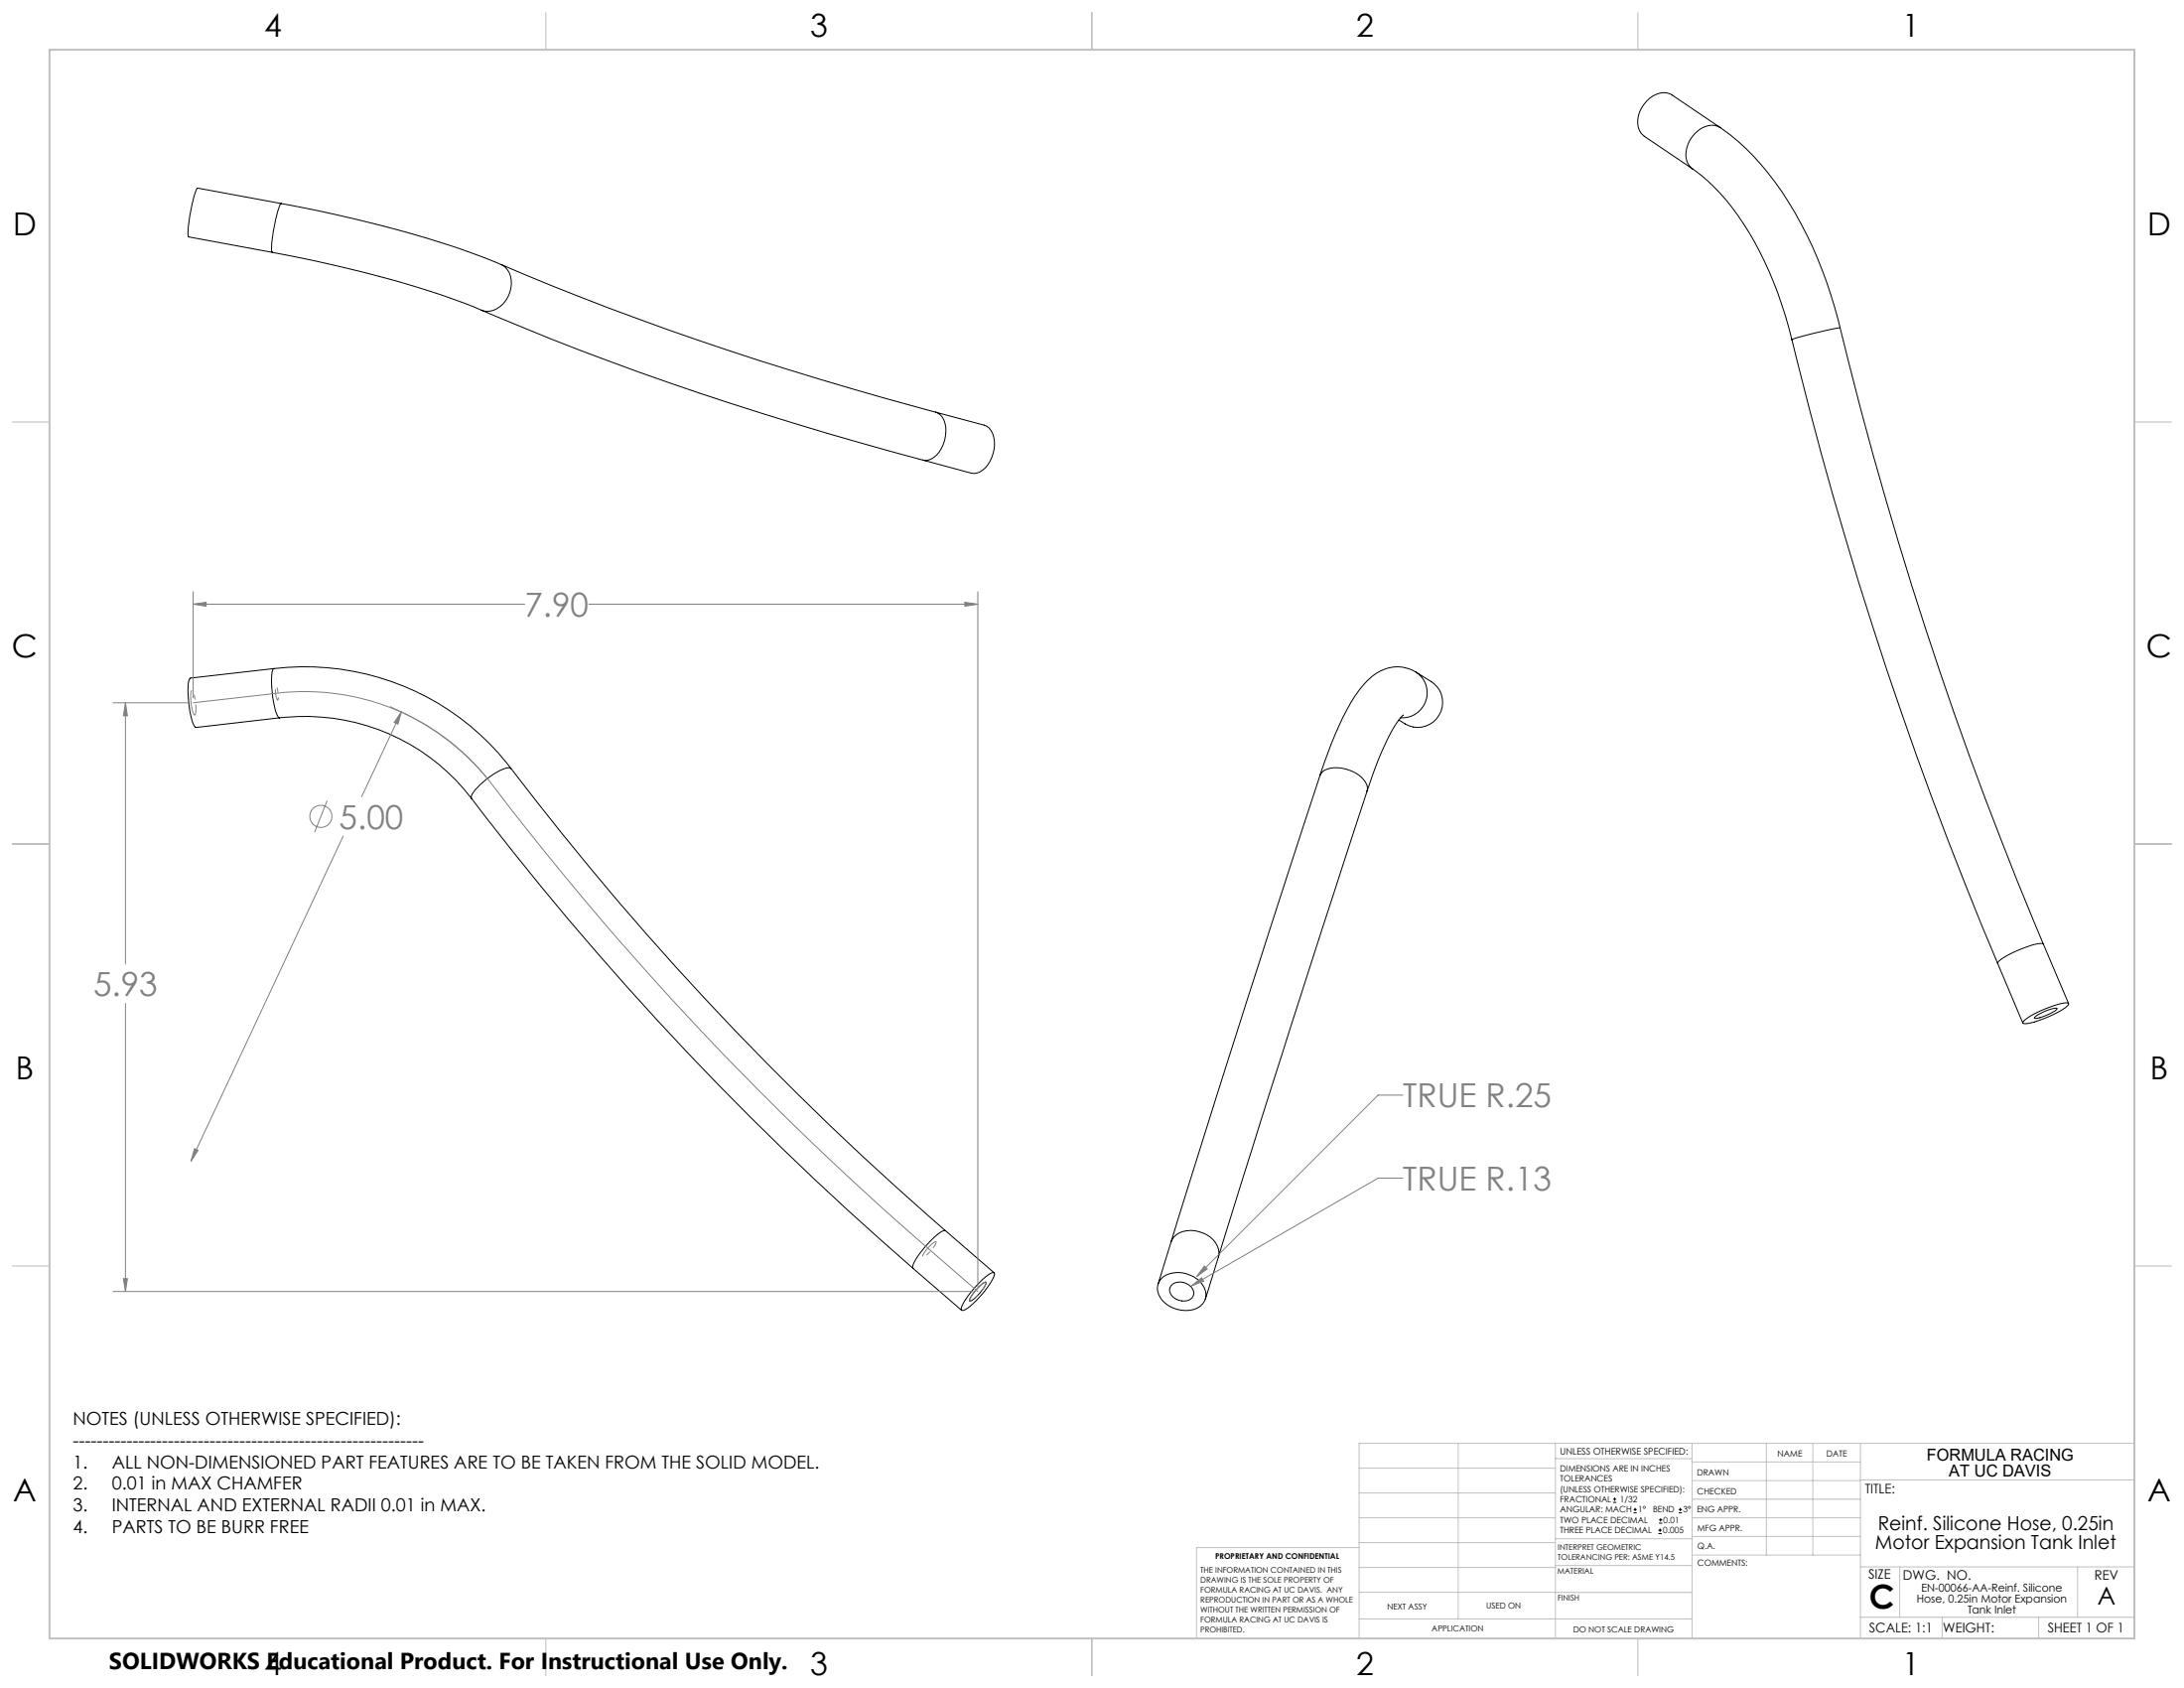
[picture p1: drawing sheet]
<svg xmlns="http://www.w3.org/2000/svg" width="559mm" height="432mm" viewBox="0 0 559 432" stroke-linecap="round" stroke-linejoin="round" font-family="sans-serif">
<g fill="none" stroke="#000" stroke-width=".25">
<path d="M440.2 32.6a5.3 5.3 0 0 0-6.6 1.6 7.2 7.2 0 0 0-1.8 7.5l1.2 1.5M72 52.1a306.1 306.1 0 0 1 52.9 14.2l3.3 1.4M72 52.1l-21.4-4a11.7 11.7 0 0 0-1.6 5 26.1 26.1 0 0 0-.8 7.4l21.5 4.1M72 52.1a11.7 11.7 0 0 0-1.7 5 17.4 17.4 0 0 0-.6 7.5M433 43.2a53.8 53.8 0 0 1 15.9 18.6 100.6 100.6 0 0 1 9.6 25.1M433 43.2l-12.3-8.3a5.1 5.1 0 0 1-1.2-6.3 7.1 7.1 0 0 1 7-4.8l1.3 .5 12.3 8.3a67.2 67.2 0 0 1 20.7 24.7 112.3 112.3 0 0 1 10 26.6M69.7 64.6a298.2 298.2 0 0 1 51.3 13.8l2.2 .9M123.2 79.3a814.7 814.7 0 0 0 112.9 38.4M128.2 67.7a811.6 811.6 0 0 0 111.2 37.7M128.2 67.7a5.2 5.2 0 0 1 2.5 6.1 6.8 6.8 0 0 1-6.2 5.9l-1.3-.4M458.5 86.9a1045.2 1045.2 0 0 0 52.6 159.6M470.8 83.9a1043.9 1043.9 0 0 0 58.5 172.8"/>
<path d="M470.8 83.9a77.8 77.8 0 0 0-12.3 3M239.4 105.4l12.4 3.4a3.9 3.9 0 0 1 2.6 3.9 8.7 8.7 0 0 1-3.7 8l-.7 .3h-1.5l-12.4-3.3M239.4 105.4a3.9 3.9 0 0 1 2.6 4 8.7 8.7 0 0 1-3.7 8l-1.5 .4-.7-.1M70.1 171a66.3 66.3 0 0 1 60.6 25.6M70.1 171l-21.6 2.6a17.4 17.4 0 0 0 .1 8.3l.6 2.7 .5 1.1 .4 .4 21.4-2.5M70.1 171a1.59 1.59 0 0 0-.6 1.5 24.7 24.7 0 0 0 1.6 10.7l.4 .4M362.3 171.9a6.4 6.4 0 0 1 2.5 7.4 6.4 6.4 0 0 1-6.4 4.3M71.5 183.6a53.7 53.7 0 0 1 49.2 20.7M130.7 196.6a787.8 787.8 0 0 0 111.2 118.2M130.7 196.6a1.13 1.13 0 0 0-1.3-.1 19.3 19.3 0 0 0-8.6 6.7l-.2 .5 .1 .6M337.7 198.4l-18.4 56.7-19.7 62.6M337.7 198.4a3.6 3.6 0 0 1 3.6-2 8.8 8.8 0 0 1 8.4 4.4l.1 1.6"/>
<path d="M357.9 184.2a7.3 7.3 0 0 0 7 1.5 6.4 6.4 0 0 0 4.2-5.2 6.4 6.4 0 0 0-2.9-6.1 16 16 0 0 0-7.3-3.7 10.9 10.9 0 0 0-9.9 4.3 57.1 57.1 0 0 0-9.2 17.4l-2.1 6M359 182.9h.1a18.8 18.8 0 0 0-4.3 6.6l-2.3 5.2-2.7 7.7M120.7 204.3a800 800 0 0 0 112.9 120.1M349.8 202.4l-19.4 59.7-18.7 59.4M511.1 246.5l6.5 15.2M522.8 241.5a1.1 1.1 0 0 0-1.3-.1 25.4 25.4 0 0 0-10.3 4.7l-.1 .4M517.9 261.1a24.9 24.9 0 0 1 11-4.6l.4 .3a10.8 10.8 0 0 1-4.9 3.2 17.5 17.5 0 0 1-6.5 1.9l-.3-.3zM520.6 260.2a10.8 10.8 0 0 1 5.7-2.3 3.1 3.1 0 0 1-2.2 1.6l-2.7 1h-.8zM241.9 314.8a4.1 4.1 0 0 0-2.9 1.7 21.7 21.7 0 0 0-5.5 7.3l.1 .6M241.9 314.8l12.5 10.8M299.6 317.7a4.8 4.8 0 0 1 5-3 6.9 6.9 0 0 1 7.3 5.8l-.2 1M299.6 317.7l-3.3 10.8"/>
<path d="M233.6 324.4l12.4 10.8M250.1 329.5l1.5-1.3 .7-.2a9.5 9.5 0 0 1-4 4.8l-.3-.2 .4-.7zM251.4 327.3l1.4-1.1a1.91 1.91 0 0 1 1.6-.6 4.2 4.2 0 0 1-1.3 3.1 21.2 21.2 0 0 1-6.5 6.5h-.6a3.8 3.8 0 0 1 1.3-3.1l1.9-2.5zM297 327.3a6.9 6.9 0 0 1 8.5-.7 4.9 4.9 0 0 1 2.7 6.2 5.8 5.8 0 0 1-6.9 2.2 6.3 6.3 0 0 1-5.2-5.4l.4-1.6zM300 328.5a3.6 3.6 0 0 1 5.5 2.4 2.47 2.47 0 0 1-3.1 1.9 3.1 3.1 0 0 1-3.1-3.3zM311.7 321.5l-3.3 10.8M412.7 384.3h.9M412.7 383.5h.9M413.1 383.1v.8M418 387h.8M418 386.2h.8M418.4 385.7v.9"/>
<path d="M424.3 392.3h.9M424.3 391.4h.9M424.5 389.6h.8M424.5 388.8h.8M424.7 391v.9M424.9 388.4v.8M429.5 387h.9M429.5 386.2h.9M429.9 385.7v.9"/>
</g>
<g fill="none" stroke="#808080" stroke-width=".25">
<path d="M49.4 151.4v27.1M49.4 154.6h84.8M49.4 154.6l3.3-.5v1zM150.6 154.6h99.6M246.9 154.1l3.3 .5-3.3 .5zM250.2 151.4v177.7M28.9 179.8h19.3M32.1 179.8l.5 3.3h-1zM32.1 179.8v66.8M49.4 179.8l21.4-2.5a60 60 0 0 1 54.9 23.1 791.2 791.2 0 0 0 112.1 119.2l12.4 10.8M99.8 180.7a65.1 65.1 0 0 1 25.1 18.7M102.7 182l-10.2 21.8"/>
<path d="M102.7 182l-.9 3.2-.9-.4zM83.7 204.8l-3.2 8.1M87.8 213.9l-38.9 83.1M32.1 256.7v73.7M49.8 293.8l.9 .5-1.8 2.7zM359 280.1h-6.4l-46.4 46.5M359 301.4h-6.4l-47.8 27.5M28.9 330.4h220M31.6 327.1h1l-.5 3.3zM304.8 328.9l2.6-2.1 .6 .9zM308.2 323.8l.7 .8-2.7 2z"/>
<circle cx="82.1" cy="208.8" r="2.83"/>
</g>
<path d="M49.1 181.2l.4 1.3 .3 .4a5.6 5.6 0 0 0 .1-4 3.2 3.2 0 0 0-.8-2.3 7.9 7.9 0 0 0 0 4.6M250.5 329.1a2.01 2.01 0 0 1 1.8-1.1 9.1 9.1 0 0 1-4.1 4.8 1.84 1.84 0 0 1 .7-1.9l1.6-1.8" fill="none" stroke="#808080" stroke-width=".25" stroke-dasharray="15.2 1.3 1.3 1.3" stroke-dashoffset="10.5" stroke-linecap="butt"/>
<path d="M238.1 318.6l1.3-1a3.9 3.9 0 0 1-1.7 2.8 2.02 2.02 0 0 1-1.6 1.1l.5-1.2 1.5-1.7" fill="none" stroke="#808080" stroke-width=".25" stroke-dasharray="15.2 1.3 1.3 1.3" stroke-dashoffset="11.7" stroke-linecap="butt"/>
<path d="M70.6 178.1l.4 1a3.3 3.3 0 0 0 0-2.7l-.3-.8a1.52 1.52 0 0 0-.2 1.6l.1 .9" fill="none" stroke="#808080" stroke-width=".25" stroke-dasharray="15.2 1.3 1.3 1.3" stroke-dashoffset="13.4" stroke-linecap="butt"/>
<g fill="none" stroke="#c0c0c0" stroke-width=".25">
<path d="M139.7 3.2v9.5M279.4 3.2v9.5M419.1 3.2v9.5M3.1 107.9h9.6M546.1 107.9h9.5M3.1 215.9h9.6M546.1 215.9h9.5M3.1 323.8h9.6M546.1 323.8h9.5M347.7 375.6h50.3M373.1 369.2v44.9M398 369.2v49.9"/>
<path d="M398 373.1h34.9M432.9 369.2v49.9M432.9 378.7h43.1M432.9 374h43.1M451.9 369.2v28.6M463.8 369.2v28.6M476 369.2v49.9M476 378.6h70.1M546.1 369.2h-198.4v49.9M347.7 394.6h50.3M347.7 388.3h50.3M347.7 381.9h50.3"/>
<path d="M347.7 395.9h-41.6v23.2M398 393.6h35M432.9 383.5h43.1M432.9 388.3h43.1M432.9 393h43.1M433 397.8h43M139.7 419.1v9.6M279.4 419.1v9.6M347.7 414.1h85.2M347.7 401h50.3M347.7 407.3h50.3M398 407.4h34.9"/>
<path d="M398 400.5h35M419.1 419.1v9.6M476 413.7h70.1M476 400.8h70.1M486.1 400.8v12.9M496.9 413.7v5.4M521.6 413.7v5.4M531.6 400.8v12.9"/>
</g>
<path d="M12.7 12.7h533.4v406.4h-533.4z" fill="none" stroke="#c0c0c0" stroke-width=".5"/>
<path d="M31.6 327.1h1l-.5 3.3zM32.1 179.8l.5 3.3h-1zM49.4 154.6l3.3-.5v1zM246.9 154.1l3.3 .5-3.3 .5zM49.8 293.8l-.9 3.2 1.8-2.7zM102.7 182l-1.8 2.8 .9 .4zM304.8 328.9l3.2-1.2-.6-.9zM308.2 323.8l-2 2.8 2.7-2z" fill="#808080"/>
<g font-size="8.5" fill="#808080">
<text x="134.2" y="157.8">7.90</text>
<text x="86.8" y="212">5.00</text>
<text x="23.9" y="254.8">5.93</text>
<text x="359" y="283.3">TRUE R.25</text>
<text x="359" y="304.6">TRUE R.13</text>
</g>
<text font-size="8.5" x="478.3" y="411.4">C</text>
<g font-size="8.1">
<text x="67.6" y="9.3">4</text>
<text x="207.3" y="9.3">3</text>
<text x="347" y="9.3">2</text>
<text x="486.7" y="9.3">1</text>
<text x="3.3" y="60.1">D</text>
<text x="549.4" y="60.1">D</text>
<text x="3" y="168">C</text>
<text x="549.1" y="168">C</text>
<text x="4" y="276">B</text>
<text x="550.1" y="276">B</text>
<text x="3.3" y="383.9">A</text>
<text x="549.4" y="383.9">A</text>
<text x="67.6" y="428.4">4</text>
<text x="207.3" y="428.4">3</text>
<text x="347" y="428.4">2</text>
<text x="486.7" y="428.4">1</text>
</g>
<text font-size="6.3" x="536.6" y="410.5">A</text>
<text font-size="5.9" x="27.9" y="427">SOLIDWORKS Educational Product. For Instructional Use Only.</text>
<g font-size="4.9">
<text x="480.5" y="391.3">Reinf. Silicone Hose, 0.25in</text>
<text x="479.8" y="396.2">Motor Expansion Tank Inlet</text>
</g>
<g font-size="4.6">
<text x="18.6" y="364.4">NOTES (UNLESS OTHERWISE SPECIFIED):</text>
<text x="18.6" y="370">-----------------------------------------------------------</text>
<text x="18.6" y="375.5">1.</text>
<text x="28.7" y="375.5">ALL NON-DIMENSIONED PART FEATURES ARE TO BE TAKEN FROM THE SOLID MODEL.</text>
<text x="18.6" y="381.1">2.</text>
<text x="28.7" y="381.1">0.01 in MAX CHAMFER</text>
<text x="18.6" y="386.7">3.</text>
<text x="28.7" y="386.7">INTERNAL AND EXTERNAL RADII 0.01 in MAX.</text>
<text x="18.6" y="392.3">4.</text>
<text x="28.7" y="392.3">PARTS TO BE BURR FREE</text>
</g>
<g font-size="4.2">
<text x="493" y="373.5">FORMULA RACING</text>
<text x="498.7" y="377.8">AT UC DAVIS</text>
</g>
<g font-size="3.4">
<text x="477.2" y="381.9">TITLE:</text>
<text x="478.1" y="404">SIZE</text>
<text x="486.9" y="404">DWG. NO.</text>
<text x="535.9" y="404.1">REV</text>
<text x="478.2" y="417.6">SCALE: 1:1</text>
<text x="497.1" y="417.7">WEIGHT:</text>
<text x="523.9" y="417.6">SHEET 1 OF 1</text>
</g>
<g font-size="2.8">
<text x="491.6" y="407.2">EN-00066-AA-Reinf. Silicone</text>
<text x="490.4" y="410">Hose, 0.25in Motor Expansion</text>
<text x="503.4" y="412.9">Tank Inlet</text>
</g>
<text font-size="2.4" x="399.2" y="372.1">UNLESS OTHERWISE SPECIFIED:</text>
<g font-size="2.2">
<text x="399.2" y="376.4">DIMENSIONS ARE IN INCHES</text>
<text x="434.2" y="377.3">DRAWN</text>
<text x="454.8" y="372.5">NAME</text>
<text x="467.3" y="372.6">DATE</text>
<text x="399.2" y="379">TOLERANCES</text>
<text x="399.2" y="381.7">(UNLESS OTHERWISE SPECIFIED):</text>
<text x="434.3" y="382.2">CHECKED</text>
<text x="399.2" y="389.6">TWO PLACE DECIMAL</text>
<text x="399.2" y="384.3">FRACTIONAL</text>
<text x="399.2" y="387">ANGULAR: MACH</text>
<text x="414.5" y="384.3">1/32</text>
<text x="419.1" y="387">1°</text>
<text x="422.9" y="387">BEND</text>
<text x="425.6" y="389.6">0.01</text>
<text x="430.6" y="387">3°</text>
<text x="434.2" y="386.9">ENG APPR.</text>
<text x="399.2" y="392.3">THREE PLACE DECIMAL</text>
<text x="425.5" y="392.3">0.005</text>
<text x="434.3" y="391.6">MFG APPR.</text>
<text x="434.3" y="396.3">Q.A.</text>
<text x="434.3" y="400.5">COMMENTS:</text>
</g>
<g font-size="2.1">
<text x="354.9" y="411.6">NEXT ASSY</text>
<text x="380.3" y="411.6">USED ON</text>
<text x="366.3" y="417.4">APPLICATION</text>
<text x="402.5" y="417.5">DO NOT SCALE DRAWING</text>
</g>
<g font-size="2">
<text x="310.9" y="398.8">PROPRIETARY AND CONFIDENTIAL</text>
<text x="398.6" y="396.5">INTERPRET GEOMETRIC</text>
<text x="398.6" y="399">TOLERANCING PER: ASME Y14.5</text>
<text x="307.2" y="402.4">THE INFORMATION CONTAINED IN THIS</text>
<text x="307.2" y="404.9">DRAWING IS THE SOLE PROPERTY OF</text>
<text x="307.2" y="407.5">FORMULA RACING AT UC DAVIS. ANY</text>
<text x="398.5" y="402.6">MATERIAL</text>
<text x="307.2" y="410">REPRODUCTION IN PART OR AS A WHOLE</text>
<text x="307.2" y="412.5">WITHOUT THE WRITTEN PERMISSION OF</text>
<text x="398.5" y="409.4">FINISH</text>
<text x="307.2" y="415">FORMULA RACING AT UC DAVIS IS</text>
<text x="307.2" y="417.6">PROHIBITED.</text>
</g>
</svg>
